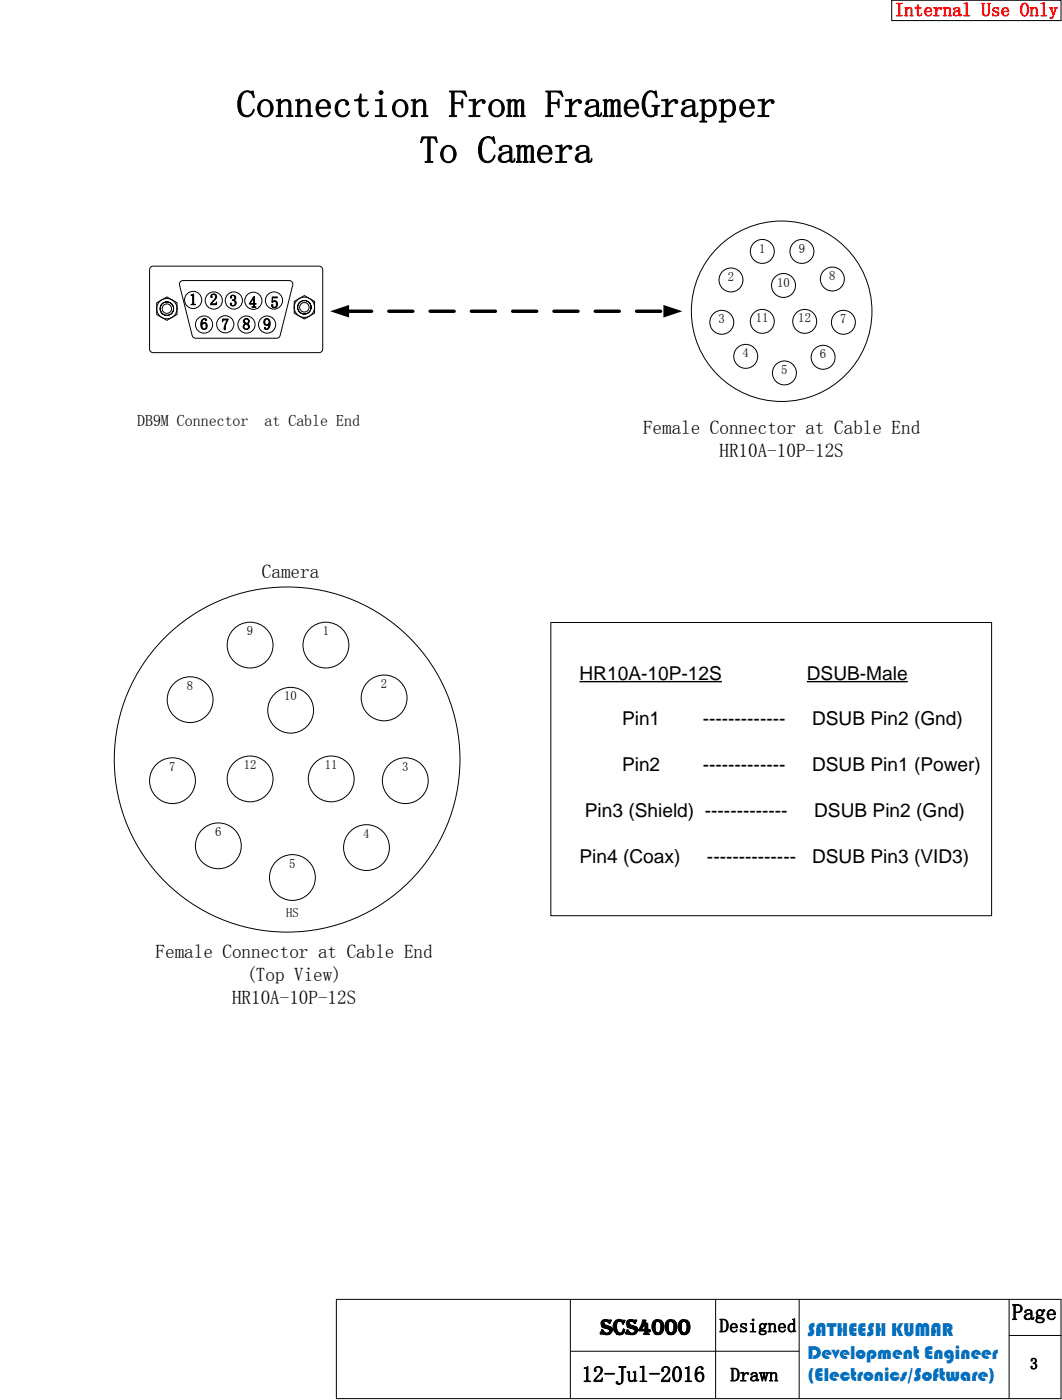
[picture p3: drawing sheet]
<svg xmlns="http://www.w3.org/2000/svg" width="235mm" height="310mm" viewBox="0 0 235 310" stroke-linecap="round" stroke-linejoin="round" font-family="sans-serif">
<path d="M33.4 59.2l.5-.2h36.8a.8 .8 0 0 1 .8 .8v17.6a.8 .8 0 0 1-.8 .8h-36.8a.8 .8 0 0 1-.8-.8v-17.6z" fill="none" stroke="#000" stroke-width=".22"/>
<path d="M40 62.4l.5-.2h23.8a.8 .8 0 0 1 .5 1l-2.8 11.2a.8 .8 0 0 1-.7 .6h-18a.8 .8 0 0 1-.7-.6l-2.8-11.2z" fill-rule="evenodd" fill="#fff"/>
<path d="M40 62.4l.5-.2h23.8a.8 .8 0 0 1 .5 1l-2.8 11.2a.8 .8 0 0 1-.7 .6h-18a.8 .8 0 0 1-.7-.6l-2.8-11.2z" fill="none" stroke="#000" stroke-width=".22"/>
<circle cx="42.8" cy="66.5" r="1.91" fill="#fff"/>
<circle cx="42.8" cy="66.5" r="1.91" fill="none" stroke="#000" stroke-width=".22"/>
<circle cx="47.4" cy="66.6" r="1.91" fill="#fff"/>
<circle cx="47.4" cy="66.6" r="1.91" fill="none" stroke="#000" stroke-width=".22"/>
<circle cx="51.8" cy="66.6" r="1.91" fill="#fff"/>
<circle cx="51.8" cy="66.6" r="1.91" fill="none" stroke="#000" stroke-width=".22"/>
<circle cx="56.1" cy="66.7" r="1.91" fill="#fff"/>
<circle cx="56.1" cy="66.7" r="1.91" fill="none" stroke="#000" stroke-width=".22"/>
<circle cx="45.2" cy="72" r="1.91" fill="#fff"/>
<circle cx="45.2" cy="72" r="1.91" fill="none" stroke="#000" stroke-width=".22"/>
<circle cx="60.7" cy="66.6" r="1.91" fill="#fff"/>
<circle cx="60.7" cy="66.6" r="1.91" fill="none" stroke="#000" stroke-width=".22"/>
<circle cx="49.9" cy="71.9" r="1.91" fill="#fff"/>
<circle cx="49.9" cy="71.9" r="1.91" fill="none" stroke="#000" stroke-width=".22"/>
<circle cx="54.6" cy="72" r="1.91" fill="#fff"/>
<circle cx="54.6" cy="72" r="1.91" fill="none" stroke="#000" stroke-width=".22"/>
<circle cx="59.2" cy="72" r="1.91" fill="#fff"/>
<circle cx="59.2" cy="72" r="1.91" fill="none" stroke="#000" stroke-width=".22"/>
<path d="M35.9 68.4a1.05 1.05 0 0 1 2.1 0 1.05 1.05 0 0 1-2.1 0zM34.7 67.1v2.6l2.3 1.3 2.2-1.3v-2.6l-2.2-1.3z" fill-rule="evenodd" fill="#fff"/>
<g fill="none" stroke="#000" stroke-width=".22">
<path d="M34.7 67.1l2.3-1.3 2.2 1.3v2.6l-2.2 1.3-2.3-1.3z"/>
<circle cx="37" cy="68.4" r="1.5"/>
<circle cx="37" cy="68.4" r="1.05"/>
<circle cx="37" cy="68.4" r="2.25"/>
</g>
<path d="M66.4 68.1a1.05 1.05 0 0 1 2.1 0 1.05 1.05 0 0 1-2.1 0zM65.2 66.8v2.6l2.2 1.3 2.3-1.3v-2.6l-2.3-1.3z" fill-rule="evenodd" fill="#fff"/>
<g fill="none" stroke="#000" stroke-width=".22">
<path d="M197.5 .1h37.5v4.5h-37.5zM65.2 66.8l2.2-1.3 2.3 1.3v2.6l-2.3 1.3-2.2-1.3zM122 138h97.6v65h-97.6zM126.3 288.1v21.9M126.3 299.5h50.6M158.5 288.1v22M177 288.1v22M223.5 288.1v21.9M223.5 296.1h11.5M235 288.1h-160.5v22h160.5M235 288.1v21.9"/>
<circle cx="168.8" cy="55.7" r="2.65"/>
<circle cx="177.6" cy="55.7" r="2.65"/>
<circle cx="67.4" cy="68.1" r="1.5"/>
<circle cx="67.4" cy="68.1" r="1.05"/>
<circle cx="67.4" cy="68.1" r="2.25"/>
<circle cx="159.9" cy="71.4" r="2.65"/>
<circle cx="161.9" cy="62.1" r="2.65"/>
<circle cx="165.2" cy="79" r="2.65"/>
<circle cx="168.8" cy="71.2" r="2.65"/>
<circle cx="173.1" cy="69" r="20"/>
<circle cx="173.5" cy="63.3" r="2.65"/>
<circle cx="178.2" cy="71.2" r="2.65"/>
<circle cx="182.3" cy="79.2" r="2.65"/>
<circle cx="184.3" cy="61.9" r="2.65"/>
<circle cx="186.8" cy="71.4" r="2.65"/>
<circle cx="173.7" cy="82.7" r="2.65"/>
<circle cx="42.1" cy="155.1" r="5.1"/>
<circle cx="55.4" cy="143" r="5.1"/>
<circle cx="64.4" cy="157.5" r="5.1"/>
<circle cx="72.2" cy="143" r="5.1"/>
<circle cx="85.1" cy="154.7" r="5.1"/>
<circle cx="38.2" cy="173.1" r="5.1"/>
<circle cx="55.4" cy="172.7" r="5.1"/>
<circle cx="63.6" cy="168.4" r="38.3"/>
<circle cx="73.4" cy="172.7" r="5.1"/>
<circle cx="89.8" cy="173.1" r="5.1"/>
<circle cx="48.4" cy="187.5" r="5.1"/>
<circle cx="64.8" cy="194.5" r="5.1"/>
<circle cx="81.2" cy="187.9" r="5.1"/>
</g>
<path d="M77 69h70.3" fill="none" stroke="#000" stroke-width=".76" stroke-dasharray="5.3 3.8"/>
<path d="M73.1 69l4.2-1.4v2.8zM146.9 67.6l4.2 1.4-4.2 1.4z" fill="#000"/>
<path d="M128.4 151.1h31.5M178.7 151.1h22.4" fill="none" stroke="#000" stroke-width=".31"/>
<g font-size="8.5">
<text x="52.4" y="26">Connection From FrameGrapper</text>
<text x="92.9" y="36.1">To Camera</text>
</g>
<g font-size="4.9">
<text x="224.1" y="292.6">Page</text>
<text x="132.9" y="295.8">scs4000</text>
<text x="128.8" y="306.3">12-Jul-2016</text>
</g>
<text font-size="4.2" fill="#f00" x="198.1" y="3.6">Internal Use Only</text>
<g font-size="4.2">
<text x="142.4" y="96.2">Female Connector at Cable End</text>
<text x="159.4" y="101.2">HR10A-10P-12S</text>
<text x="58" y="128">Camera</text>
<text x="128.4" y="150.7">HR10A-10P-12S</text>
<text x="178.7" y="150.7">DSUB-Male</text>
<text x="137.8" y="160.8">Pin1</text>
<text x="155.6" y="160.8">-------------</text>
<text x="179.9" y="160.8">DSUB Pin2 (Gnd)</text>
<text x="137.8" y="171">Pin2</text>
<text x="155.6" y="171">-------------</text>
<text x="179.9" y="171">DSUB Pin1 (Power)</text>
<text x="129.5" y="181.1">Pin3 (Shield) -------------</text>
<text x="180.3" y="181.1">DSUB Pin2 (Gnd)</text>
<text x="128.4" y="191.3">Pin4 (Coax)</text>
<text x="156.6" y="191.3">--------------</text>
<text x="179.8" y="191.3">DSUB Pin3 (VID3)</text>
<text x="34.5" y="212.4">Female Connector at Cable End</text>
<text x="54.6" y="217.4">(Top View)</text>
<text x="51.4" y="222.5">HR10A-10P-12S</text>
<text x="159.3" y="295.3">Designed</text>
<text x="161.8" y="306.2">Drawn</text>
</g>
<g font-size="4.2" fill="#0070c0">
<text x="178.9" y="296.1">SATHEESH KUMAR</text>
<text x="178.9" y="301.2">Development Engineer</text>
<text x="178.9" y="306.2">(Electronics/Software)</text>
</g>
<g font-size="3.5">
<text x="41.9" y="67.6">1</text>
<text x="46.5" y="67.6">2</text>
<text x="50.8" y="67.9">3</text>
<text x="55.1" y="68.2">4</text>
<text x="59.9" y="68.2">5</text>
<text x="44.3" y="73.1">6</text>
<text x="49" y="73.1">7</text>
<text x="53.7" y="73.1">8</text>
<text x="58.3" y="73.1">9</text>
<text x="30.4" y="94.5">DB9M Connector</text>
<text x="58.6" y="94.5">at Cable End</text>
<text x="228.1" y="303.5">3</text>
</g>
<g font-size="2.8">
<text x="168.1" y="56">1</text>
<text x="176.9" y="56">9</text>
<text x="161.2" y="62.3">2</text>
<text x="172.1" y="63.5">10</text>
<text x="183.6" y="62.1">8</text>
<text x="159.2" y="71.7">3</text>
<text x="167.4" y="71.5">11</text>
<text x="176.8" y="71.5">12</text>
<text x="186.1" y="71.7">7</text>
<text x="164.5" y="79.2">4</text>
<text x="173" y="82.9">5</text>
<text x="181.6" y="79.4">6</text>
<text x="54.7" y="140.8">9</text>
<text x="71.5" y="140.8">1</text>
<text x="41.4" y="152.9">8</text>
<text x="63" y="155.3">10</text>
<text x="84.4" y="152.5">2</text>
<text x="37.5" y="170.9">7</text>
<text x="54" y="170.5">12</text>
<text x="71.9" y="170.5">11</text>
<text x="89.1" y="170.9">3</text>
<text x="47.7" y="185.3">6</text>
<text x="80.5" y="185.7">4</text>
<text x="64.1" y="192.3">5</text>
<text x="63.4" y="203.3">HS</text>
</g>
</svg>
